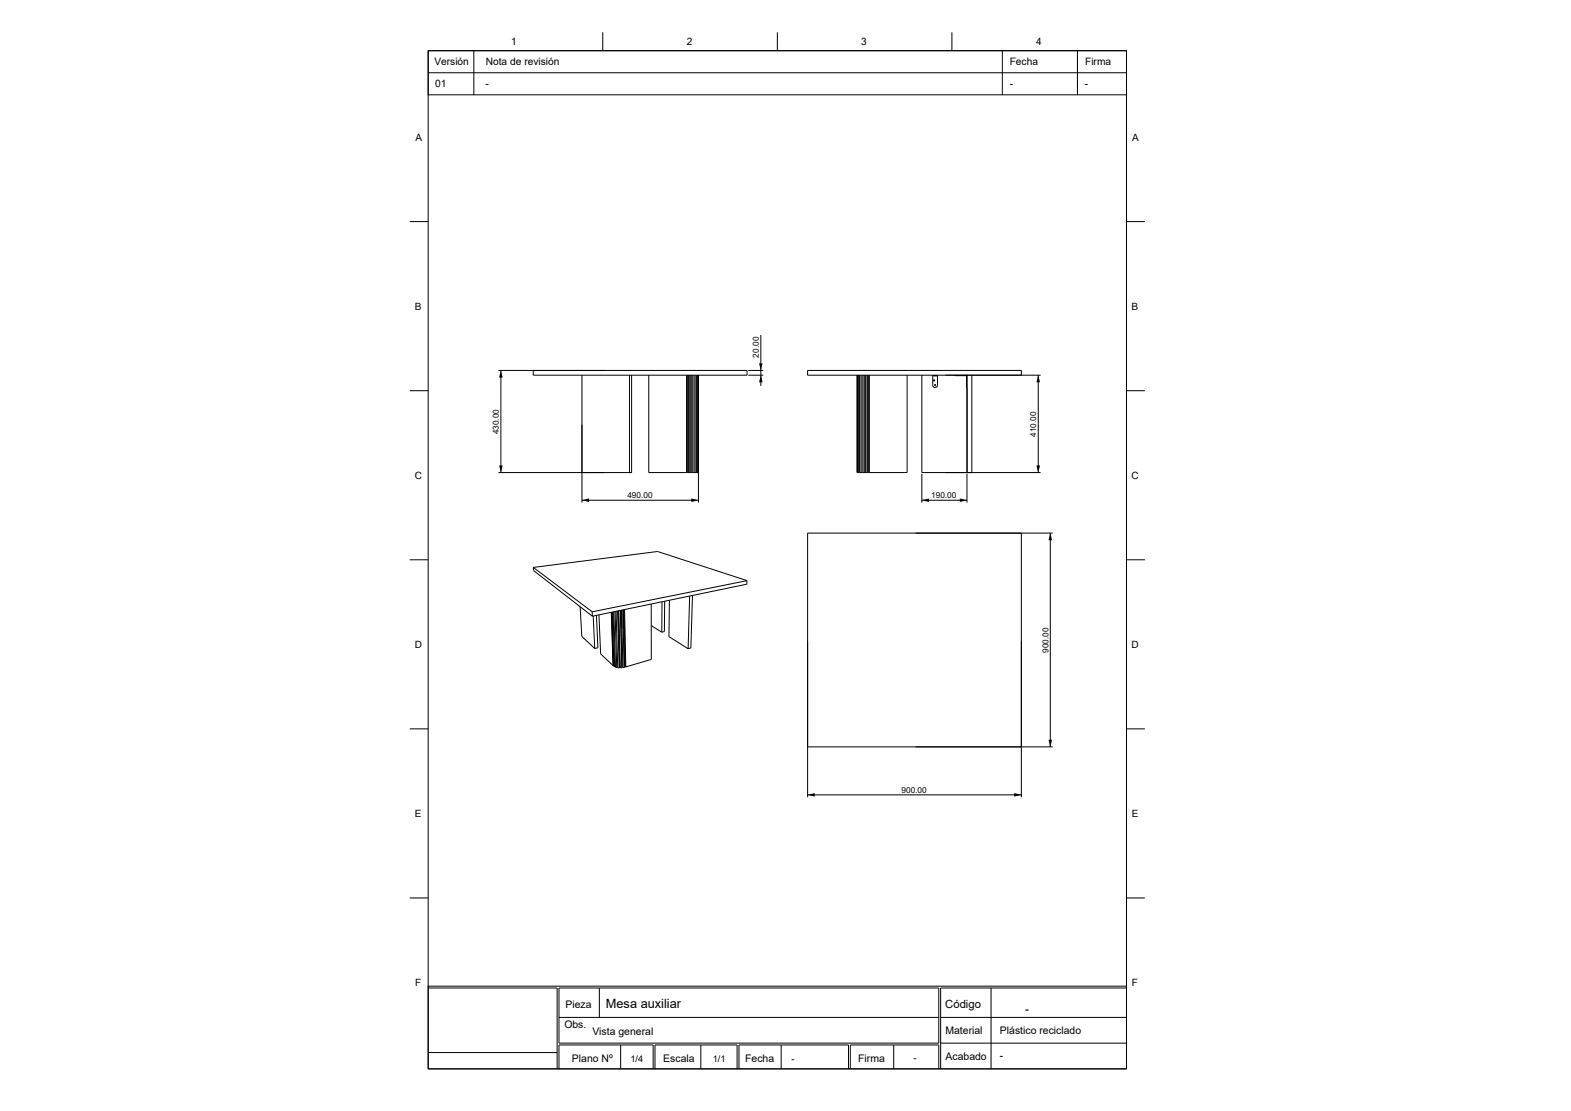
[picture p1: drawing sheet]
<svg xmlns="http://www.w3.org/2000/svg" width="420mm" height="297mm" viewBox="0 0 420 297" stroke-linecap="round" stroke-linejoin="round" font-family="sans-serif">
<g fill="none" stroke="#000" stroke-width=".27">
<path d="M114.5 13.6h186.7v272.1h-186.7zM114.5 13.6h186.7v11.7h-186.7zM114.5 19.5h186.7M126.7 13.6v11.7M161.1 8.6v5M207.8 8.6v5M254.5 8.6v5M268 13.6v11.7M288 13.6v11.7M109.6 59.2h4.9M301.2 59.2h4.9M133.9 99v27.3"/>
<path d="M142.6 99v1.3h57.1v-1.3h-66.4M200 99h4M203.4 89.6v13.6M109.6 104.4h4.9M155.6 100.3v34.1M168.3 100.3v26M168.9 100.3v26h-35.6M173.4 100.3v26h10.6M183.5 100.3v26M183.7 100.3v26M184 100.3v26M184.2 100.3v26"/>
<path d="M184.7 100.3v26M185.1 100.3v26M185.5 100.3v26M185.8 100.3v26M186.2 100.3v26M186.4 100.3v26M186.6 100.3v26M186.7 100.3v26h-2.5M186.7 100.3v34.1M200 100.3h4M229.1 100.3v26M229.2 100.3v26h2.1"/>
<path d="M229.2 100.3v26M229.4 100.3v26M229.6 100.3v26M229.8 100.3v26M230.2 100.3v26M230.5 100.3v26M231 100.3v26M231.3 100.3v26M231.8 100.3v26M232 100.3v26M232.2 100.3v26M232.4 100.3v26"/>
<path d="M242.5 100.3v26h-10.7M246.5 100.3v26h12v-26M249.4 100.4h1.2zM249.4 100.3v2.7a.63 .63 0 0 0 .6 .6 .63 .63 0 0 0 .6-.6v-2.7M255.3 100.3v.1M255.4 100.3l.6 .1M256 100.4h2.5M256 100.3v.1M258.4 100.4v.1M258.4 100.5v2.5M258.4 103l.1 .6M258.4 103h.1"/>
<path d="M258.5 100.3v.1M259.8 100.3v26M273.1 100.3v-1.3h-57.2v1.3h62.3M277.6 100.3v26M301.2 104.4h4.9M155.6 133.7h31.1M184 126.3h.2M186.7 126.3h.1M231.3 126.3h.5M246.5 126.6v7.8M246.5 133.7h12M252.8 126.3h25.4"/>
<path d="M258.5 126.6v7.8M109.6 149.6h4.9M142.6 151.7l15.7 11.9M142.6 151.7l.1 .8 15.7 12.2M142.6 151.7l33.2-4.3 23.9 7.8M184.4 159.3l-.4 14.1M185.1 159.2l-.4 14-.7 .2M199.7 155.2v1l-41.3 8.5M199.7 155.2l-41.4 8.4M273.1 142.5v70.6M280.8 142.5v57.2M281.4 142.5h-65.5v70.6"/>
<path d="M301.2 149.6h4.9M155.1 162.2l.5 7.9 3.4 3.3M158.3 163.6l.1 1.1M158.6 164.7l.4 8.7M159.5 164.5l.3 8.7-.8 .2M160.1 164.4l.5 10.4M160.6 174.8l3.3 3.1M163.4 163.7l.5 14.2M163.5 163.7l.5 14.3M163.6 163.7l.4 14.3M163.7 163.6l.4 14.5 .2 .2M163.9 163.6l.4 14.7"/>
<path d="M164 177.9h-.1M164.1 163.5l.5 14.9 .3 .1M164.1 178h-.1M164.4 163.5l.5 15M164.5 178.2l-.2 .1M164.7 163.4l.5 15.1 .3 .1M165.1 163.3l.4 15.3M165.1 178.2l-.2 .3M165.3 163.3l.4 14.9M165.7 178.2h.1M165.7 178.2l-.2 .4M165.9 163.2l.3 15.3-.4 .1-.4-15.3"/>
<path d="M165.9 163.2l.4 14.9M166.3 168l-.1-4.9 .3 15.4M166.3 178.1l-.1 .1M166.3 178.1l.2 .4M166.5 163l.4 15.4-.4 .1M166.6 163l.4 15.4M166.8 163l.4 15.3-.2 .1M166.9 178.2l.1 .2M167 163l.3 15.3M167.2 178.2l.1 .1M174.1 161.5v14.8l-6.8 2M174.1 167.2l2.8 1.8"/>
<path d="M177 160.9l-.1 8.1M177.7 160.7l-.1 8.1-.7 .2M179 160.5l-.2 9.7 5.2 3.2M109.6 194.8h4.9M215.9 199.7h65.5M301.2 194.8h4.9M215.9 212.5h57.2M109.6 240h4.9M301.2 240h4.9M114.5 263.6h186.7v22.1h-186.7zM114.5 264.1h34.4v21.6M149.4 264.1h101.6v14.8h-101.6z"/>
<path d="M149.4 272h101.6M160.2 264.1v7.9M165.9 279.4v6.3M187.4 279.4v6.3M208.8 279.4v6.3M238.9 279.4v6.3M251.5 278.9h49.7M251.5 272h49.7M265 264.1v21.6M301.2 264.1h-49.7v21.6M114.5 281.4h34.4M149.4 285.7v-6.3h25.2v6.3"/>
<path d="M175.1 285.7v-6.3h22v6.3M197.6 285.7v-6.3h29.2v6.3M251 285.7v-6.4l-23.7 .1v6.3"/>
<circle cx="249.7" cy="101.7" r=".16"/>
<circle cx="250" cy="103" r=".16"/>
</g>
<g fill="#000">
<path d="M133.9 99l.5 1.9h-1zM202.9 97.1h1l-.5 1.9zM203.4 100.3l.5 1.9h-1zM277.6 100.3l.4 1.9h-.9zM133.4 124.4h1l-.5 1.9zM155.6 133.7l1.9-.4v.9zM184.8 133.3l1.9 .4-1.9 .5zM246.5 133.7l1.9-.4v.9zM256.6 133.3l1.9 .4-1.9 .5zM277.1 124.4h.9l-.4 1.9zM280.8 142.5l.5 1.9h-1zM280.3 197.8h1l-.5 1.9z"/>
<path d="M215.9 212.5l1.9-.5v1zM271.2 212l1.9 .5-1.9 .5z"/>
</g>
<text font-size="3.4" x="162" y="269.4">Mesa auxiliar</text>
<text font-size="3.1" x="274.1" y="270.8">-</text>
<text font-size="3" x="252.7" y="269.4">Código</text>
<g font-size="2.8">
<text x="151.2" y="269.4">Pieza</text>
<text x="150.9" y="274.7">Obs.</text>
<text x="158.4" y="276.6">Vista general</text>
<text x="252.8" y="276.4">Material</text>
<text x="267.3" y="276.5">Plástico reciclado</text>
<text x="152.9" y="283.9">Plano Nº</text>
<text x="177.3" y="283.9">Escala</text>
<text x="199.2" y="283.9">Fecha</text>
<text x="229.4" y="283.8">Firma</text>
<text x="252.8" y="283.2">Acabado</text>
<text x="267.3" y="283.2">-</text>
</g>
<g font-size="2.7">
<text x="116.1" y="17.5">Versión</text>
<text x="129.9" y="17.5">Nota de revisión</text>
<text x="136.7" y="12.1">1</text>
<text x="183.6" y="12.1">2</text>
<text x="230.2" y="12.1">3</text>
<text x="269.9" y="17.5">Fecha</text>
<text x="277" y="12.1">4</text>
<text x="290.1" y="17.5">Firma</text>
<text x="116.4" y="23.3">01</text>
<text x="129.8" y="23.3">-</text>
<text x="270" y="23.3">-</text>
<text x="290" y="23.3">-</text>
<text x="111.1" y="37.6">A</text>
<text x="302.7" y="37.6">A</text>
<text x="110.9" y="82.8">B</text>
<text x="302.5" y="82.8">B</text>
<text x="110.9" y="128">C</text>
<text x="302.5" y="128">C</text>
<text x="110.9" y="173.2">D</text>
<text x="302.5" y="173.2">D</text>
<text x="110.9" y="218.4">E</text>
<text x="302.5" y="218.4">E</text>
<text x="111" y="263.6">F</text>
<text x="302.6" y="263.6">F</text>
</g>
<g font-size="2.5">
<text x="168.5" y="283.9">1/4</text>
<text x="190.6" y="283.9">1/1</text>
<text x="211.6" y="283.9">-</text>
<text x="244.2" y="283.7">-</text>
</g>
<g font-size="2.2">
<text x="202.9" y="95.6" transform="rotate(-90 202.9 95.6)">20.00</text>
<text x="133.4" y="116.1" transform="rotate(-90 133.4 116.1)">430.00</text>
<text x="277" y="116.8" transform="rotate(-90 277 116.8)">410.00</text>
<text x="167.7" y="133.2">490.00</text>
<text x="248.9" y="133.2">190.00</text>
<text x="280.3" y="174.6" transform="rotate(-90 280.3 174.6)">900.00</text>
<text x="241" y="212">900.00</text>
</g>
</svg>
